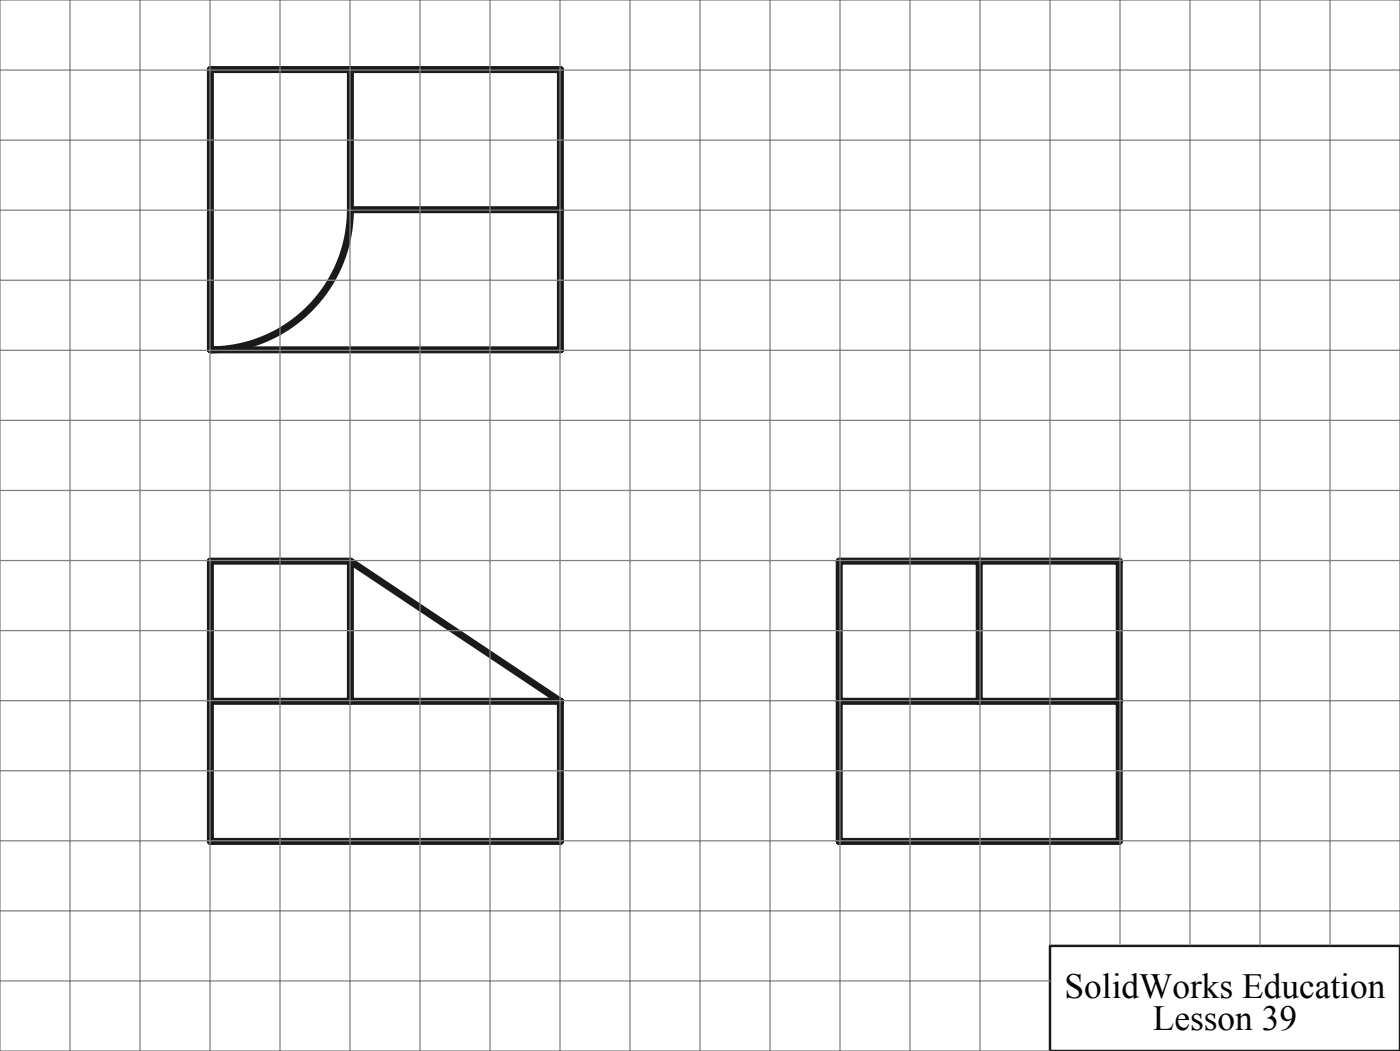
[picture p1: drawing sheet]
<svg xmlns="http://www.w3.org/2000/svg" width="200mm" height="150mm" viewBox="0 0 200 150" stroke-linecap="round" stroke-linejoin="round" font-family="sans-serif">
<path d="M50.1 29.9a20 20 0 0 1-20 20" fill="none" stroke="#191924" stroke-width="1" stroke-linecap="butt"/>
<path d="M150 135h50v15h-50z" fill="none" stroke="#191924" stroke-width=".35"/>
<path d="M30.1 9.9h50v40h-50zM50.1 9.9v20h30M50.1 80.1h-20v40h50v-20M50.1 80.1v20M50.1 80.1l30 20M119.9 80.1h40v40h-40zM139.9 80.1v20M30.1 100.1h50M119.9 100.1h40" fill="none" stroke="#191924" stroke-width="1"/>
<g fill="none" stroke="#808080" stroke-width=".18">
<path d="M0 10h200M10 0v150M20 0v150M30 0v150M40 0v150M50 0v150M60 0v150M70 0v150M80 0v150M90 0v150M100 0v150M110 0v150"/>
<path d="M120 0v150M130 0v150M140 0v150M150 0v134.9M160 0v134.9M170 0v134.9M180 0v134.9M190 0v134.9M0 30h200M0 20h200M0 50h200M0 40h200"/>
<path d="M0 70h200M0 60h200M0 90h200M0 80h200M0 110h200M0 100h200M0 130h200M0 120h200M200 134.9v-134.9h-200v150h150M0 140h150"/>
</g>
<g font-size="5">
<text x="152.1" y="142.4">SolidWorks Education</text>
<text x="164.7" y="147">Lesson 39</text>
</g>
</svg>
